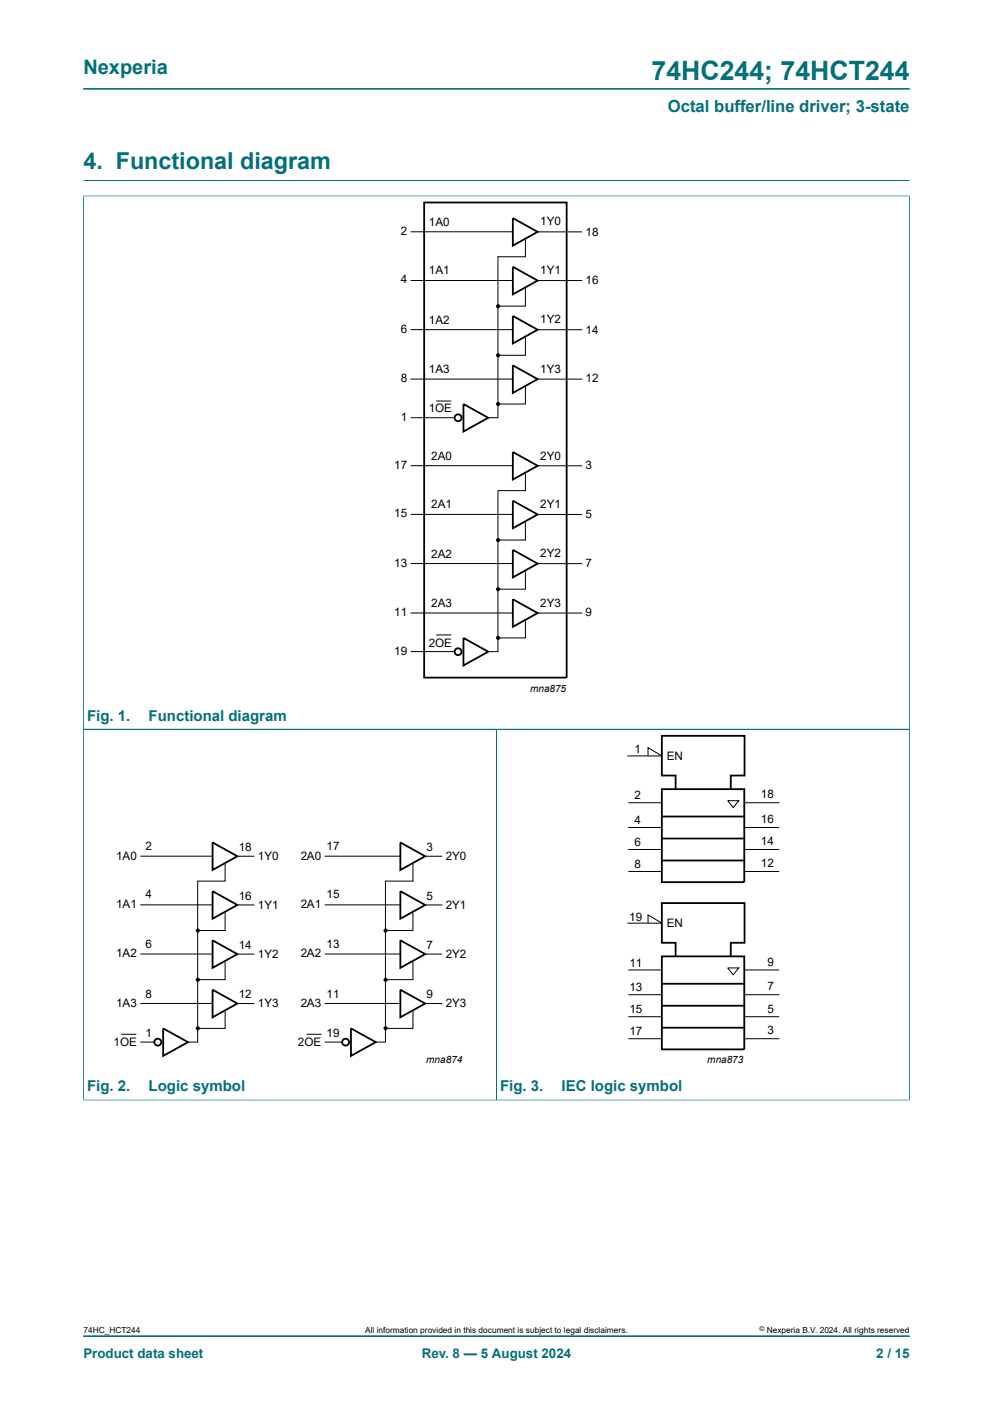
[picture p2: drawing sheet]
<svg xmlns="http://www.w3.org/2000/svg" width="210mm" height="297mm" viewBox="0 0 210 297" stroke-linecap="round" stroke-linejoin="round" font-family="sans-serif">
<path d="M17.6 18.8h174.8M17.6 38.2h174.8M17.6 41.5h174.8M17.6 41.4v191.4M192.4 41.4v112.9h-174.8M105 154.3v78.4h-87.4" fill="none" stroke="#036f7b" stroke-width=".21"/>
<g fill="none" stroke="#000" stroke-width=".21">
<path d="M86.8 49h21.7M86.8 59.3h21.7M111.1 50.7v3.6h-5.8v34.1h-2M113.8 49h9.3M113.8 59.4h9.3M86.8 69.7h21.7M111.1 61v3.8h-5.8M111.1 71.4v3.8h-5.8M113.8 69.7h9.3M86.8 80.2h21.7M86.8 88.4h9.3M86.8 98.5h21.7"/>
<path d="M92.2 84.8h3.2M111.1 81.8v3.7h-5.8M113.8 80.2h9.3M113.8 98.5h9.3M86.8 108.8h21.7M86.8 119.2h21.7M111.1 100.2v3.6h-5.8v34h-2M111.1 110.5v3.7h-5.8M113.8 108.8h9.3M113.8 119.2h9.3M86.8 129.7h21.7M86.8 137.8h9.3"/>
<path d="M92.2 134.3h3.2M111.1 120.9v3.7h-5.8M111.1 131.3v3.6h-5.8M113.8 129.7h9.3M29.7 181.1h15.3M29.7 191.4h15.3M47.6 182.8v3.6h-5.8v34h-2M47.6 193.1v3.7h-5.8M50.3 181.1h3.5M50.3 191.4h3.5M68.7 181.1h16M68.7 191.4h16"/>
<path d="M87.3 182.8v3.6h-5.8v34h-2M87.3 193.1v3.7h-5.8M90 181.1h3.5M90 191.4h3.5M29.7 201.8h15.3M29.7 212.3h15.3M47.6 203.5v3.7h-5.8M47.6 213.9v3.6h-5.8M50.3 201.8h3.5M50.3 212.3h3.5M68.7 201.8h16M68.7 212.3h16"/>
<path d="M87.3 203.5v3.7h-5.8M87.3 213.9v3.6h-5.8M90 201.8h3.5M90 212.3h3.5M29.7 220.4h2.9M68.7 220.4h3.6"/>
</g>
<g fill="none" stroke="#000" stroke-width=".38">
<path d="M89.7 42.8h30.1v100.5h-30.1zM108.5 46.1l5.2 2.9-5.2 3zM108.5 56.4l5.2 3-5.2 2.9zM108.5 66.8l5.2 2.9-5.2 3zM108.5 77.3l5.2 2.9-5.2 2.9zM98 85.5l5.3 2.9-5.3 2.9zM108.5 95.6l5.2 2.9-5.2 2.9zM108.5 105.9l5.2 2.9-5.2 2.9zM108.5 116.3l5.2 2.9-5.2 2.9zM98 134.9l5.3 3-5.3 2.9zM108.5 126.8l5.2 2.9-5.2 2.9zM45 178.2l5.2 2.9-5.2 2.9z"/>
<path d="M84.7 178.2l5.2 2.9-5.2 2.9zM45 188.5l5.2 2.9-5.2 2.9zM45 198.9l5.2 2.9-5.2 2.9zM84.7 188.5l5.2 2.9-5.2 2.9zM84.7 198.9l5.2 2.9-5.2 2.9zM34.5 217.5l5.3 3-5.3 2.9zM45 209.4l5.2 2.9-5.2 2.9zM74.2 217.5l5.3 3-5.3 2.9zM84.7 209.4l5.2 2.9-5.2 2.9z"/>
<circle cx="96.9" cy="88.4" r=".73"/>
<circle cx="96.9" cy="137.9" r=".73"/>
<circle cx="33.4" cy="220.5" r=".73"/>
<circle cx="73.1" cy="220.5" r=".73"/>
</g>
<g fill="#000">
<circle cx="105.3" cy="75.2" r=".44"/>
<circle cx="105.3" cy="64.8" r=".44"/>
<circle cx="105.3" cy="85.5" r=".44"/>
<circle cx="105.3" cy="114.3" r=".44"/>
<circle cx="105.3" cy="134.9" r=".44"/>
<circle cx="105.3" cy="124.6" r=".44"/>
<circle cx="41.8" cy="196.9" r=".44"/>
<circle cx="81.5" cy="196.9" r=".44"/>
<circle cx="41.8" cy="217.5" r=".44"/>
<circle cx="41.8" cy="207.2" r=".44"/>
<circle cx="81.5" cy="217.5" r=".44"/>
<circle cx="81.5" cy="207.2" r=".44"/>
</g>
<path d="M25.7 218.8h3.1z" fill="#fff"/>
<path d="M25.7 218.8h3.1" fill="none" stroke="#000" stroke-width=".21"/>
<path d="M64.8 218.8h3.2z" fill="#fff"/>
<g fill="none" stroke="#000" stroke-width=".21">
<path d="M132.7 159.9h7.3l-3-1.7v1.7M132.9 179.7h7.1M132.9 175h7.1M132.9 169.8h7.1M153.9 169.4h2.3l-1.1 1.4zM157.4 179.7h7.4M157.4 175h7.4M157.4 169.8h7.4M132.7 195.3h7.3l-3-1.8v1.8M132.9 184.4h7.1M157.4 184.4h7.4M64.8 218.8h3.2"/>
<path d="M132.9 219.7h7.1M132.9 215.1h7.1M132.9 210.4h7.1M132.9 205.2h7.1M153.9 204.8h2.3l-1.1 1.4zM157.4 219.7h7.4M157.4 215.1h7.4M157.4 210.4h7.4M157.4 205.2h7.4"/>
</g>
<path d="M17.6 41.5v191.1M17.7 41.5h174.6M192.4 41.5v191.3M17.7 154.3h174.7M105 154.3v78.4M17.7 232.7h174.7M17.6 282.6h174.8" fill="none" stroke="#036f7b" stroke-width=".21"/>
<path d="M140 166.9h17.4v19.7h-17.4zM140 177.4h17.4M140 172.7h17.4M142.9 167v-2.9h-2.9v-8.4h17.5v8.4h-3v2.9M140 182h17.4M140 202.3h17.4v19.7h-17.4zM140 217.4h17.4M140 212.8h17.4M140 208.1h17.4M142.9 202.3v-2.9h-2.9v-8.4h17.5v8.4h-3v2.9" fill="none" stroke="#000" stroke-width=".38"/>
<text font-size="5.6" fill="#036f7b" x="137.8" y="16.8">74HC244; 74HCT244</text>
<text font-size="4.9" fill="#036f7b" x="17.6" y="35.9">4. Functional diagram</text>
<text font-size="4.2" fill="#036f7b" x="17.6" y="15.6">Nexperia</text>
<text font-size="3.5" fill="#036f7b" x="141.2" y="23.7">Octal buffer/line driver; 3-state</text>
<g font-size="3.2" fill="#036f7b">
<text x="18.4" y="152.4">Fig. 1.</text>
<text x="31.4" y="152.4">Functional diagram</text>
<text x="18.4" y="230.8">Fig. 2.</text>
<text x="31.4" y="230.8">Logic symbol</text>
<text x="105.8" y="230.8">Fig. 3.</text>
<text x="118.8" y="230.8">IEC logic symbol</text>
</g>
<g font-size="2.8" fill="#036f7b">
<text x="17.6" y="287.2">Product data sheet</text>
<text x="89.2" y="287.2">Rev. 8 — 5 August 2024</text>
<text x="185.3" y="287.2">2 / 15</text>
</g>
<g font-size="2.5">
<text x="90.7" y="47.8">1A0</text>
<text x="114.3" y="47.7">1Y0</text>
<text x="84.8" y="49.8">2</text>
<text x="123.8" y="49.8">18</text>
<text x="84.8" y="59.9">4</text>
<text x="90.7" y="58">1A1</text>
<text x="114.3" y="58">1Y1</text>
<text x="123.8" y="60.1">16</text>
<text x="84.8" y="70.4">6</text>
<text x="90.7" y="68.5">1A2</text>
<text x="114.3" y="68.4">1Y2</text>
<text x="123.8" y="70.5">14</text>
<text x="84.8" y="80.8">8</text>
<text x="90.7" y="79">1A3</text>
<text x="114.3" y="78.9">1Y3</text>
<text x="123.8" y="80.8">12</text>
<text x="84.8" y="89.1">1</text>
<text x="90.7" y="87.2">1OE</text>
<text x="83.4" y="99.3">17</text>
<text x="91.2" y="97.3">2A0</text>
<text x="114.3" y="97.2">2Y0</text>
<text x="123.8" y="99.3">3</text>
<text x="91.2" y="107.5">2A1</text>
<text x="114.3" y="107.5">2Y1</text>
<text x="83.4" y="109.4">15</text>
<text x="123.8" y="109.6">5</text>
<text x="83.4" y="119.9">13</text>
<text x="91.2" y="118">2A2</text>
<text x="114.3" y="117.9">2Y2</text>
<text x="123.8" y="120">7</text>
<text x="83.4" y="130.3">11</text>
<text x="91.2" y="128.5">2A3</text>
<text x="114.3" y="128.3">2Y3</text>
<text x="123.8" y="130.3">9</text>
<text x="90.7" y="136.8">2OE</text>
<text x="83.4" y="138.6">19</text>
<text x="134.2" y="159.4">1</text>
<text x="141" y="160.7">EN</text>
<text x="134.2" y="169.1">2</text>
<text x="160.9" y="168.9">18</text>
<text x="30.8" y="179.9">2</text>
<text x="69" y="179.9">17</text>
<text x="134.2" y="174.3">4</text>
<text x="134.2" y="178.9">6</text>
<text x="160.9" y="178.8">14</text>
<text x="160.9" y="174.1">16</text>
<text x="24.6" y="181.9">1A0</text>
<text x="50.5" y="180.1">18</text>
<text x="54.5" y="181.9">1Y0</text>
<text x="63.6" y="181.9">2A0</text>
<text x="90.2" y="180.1">3</text>
<text x="94.3" y="181.9">2Y0</text>
<text x="134.2" y="183.6">8</text>
<text x="160.9" y="183.5">12</text>
<text x="30.8" y="190.1">4</text>
<text x="50.5" y="190.4">16</text>
<text x="69" y="190.1">15</text>
<text x="90.2" y="190.4">5</text>
<text x="24.6" y="192">1A1</text>
<text x="54.5" y="192.2">1Y1</text>
<text x="63.6" y="192">2A1</text>
<text x="94.3" y="192.2">2Y1</text>
<text x="133.1" y="194.8">19</text>
<text x="141" y="196.1">EN</text>
<text x="24.6" y="202.5">1A2</text>
<text x="30.8" y="200.5">6</text>
<text x="50.5" y="200.8">14</text>
<text x="54.5" y="202.6">1Y2</text>
<text x="63.6" y="202.5">2A2</text>
<text x="69" y="200.5">13</text>
<text x="90.2" y="200.8">7</text>
<text x="94.3" y="202.6">2Y2</text>
<text x="133.1" y="204.5">11</text>
<text x="133.1" y="209.7">13</text>
<text x="162.3" y="204.3">9</text>
<text x="162.3" y="209.5">7</text>
<text x="24.6" y="212.9">1A3</text>
<text x="30.8" y="211.1">8</text>
<text x="50.5" y="211.2">12</text>
<text x="54.5" y="212.9">1Y3</text>
<text x="63.6" y="212.9">2A3</text>
<text x="69" y="211.1">11</text>
<text x="90.2" y="211.2">9</text>
<text x="94.3" y="212.9">2Y3</text>
<text x="133.1" y="214.3">15</text>
<text x="162.3" y="214.2">5</text>
<text x="24" y="221.2">1OE</text>
<text x="30.8" y="219.3">1</text>
<text x="63" y="221.2">2OE</text>
<text x="69" y="219.3">19</text>
<text x="133.1" y="218.9">17</text>
<text x="162.3" y="218.8">3</text>
</g>
<g font-size="2.1">
<text x="112.1" y="146.4">mna875</text>
<text x="90.1" y="224.8">mna874</text>
<text x="149.6" y="224.8">mna873</text>
</g>
<g font-size="1.8">
<text x="17.6" y="282">74HC_HCT244</text>
<text x="77.2" y="282">All information provided in this document is subject to legal disclaimers.</text>
<text x="162.2" y="282">Nexperia B.V. 2024. All rights reserved</text>
</g>
<text font-size="1.4" x="160.6" y="281.6">©</text>
</svg>
